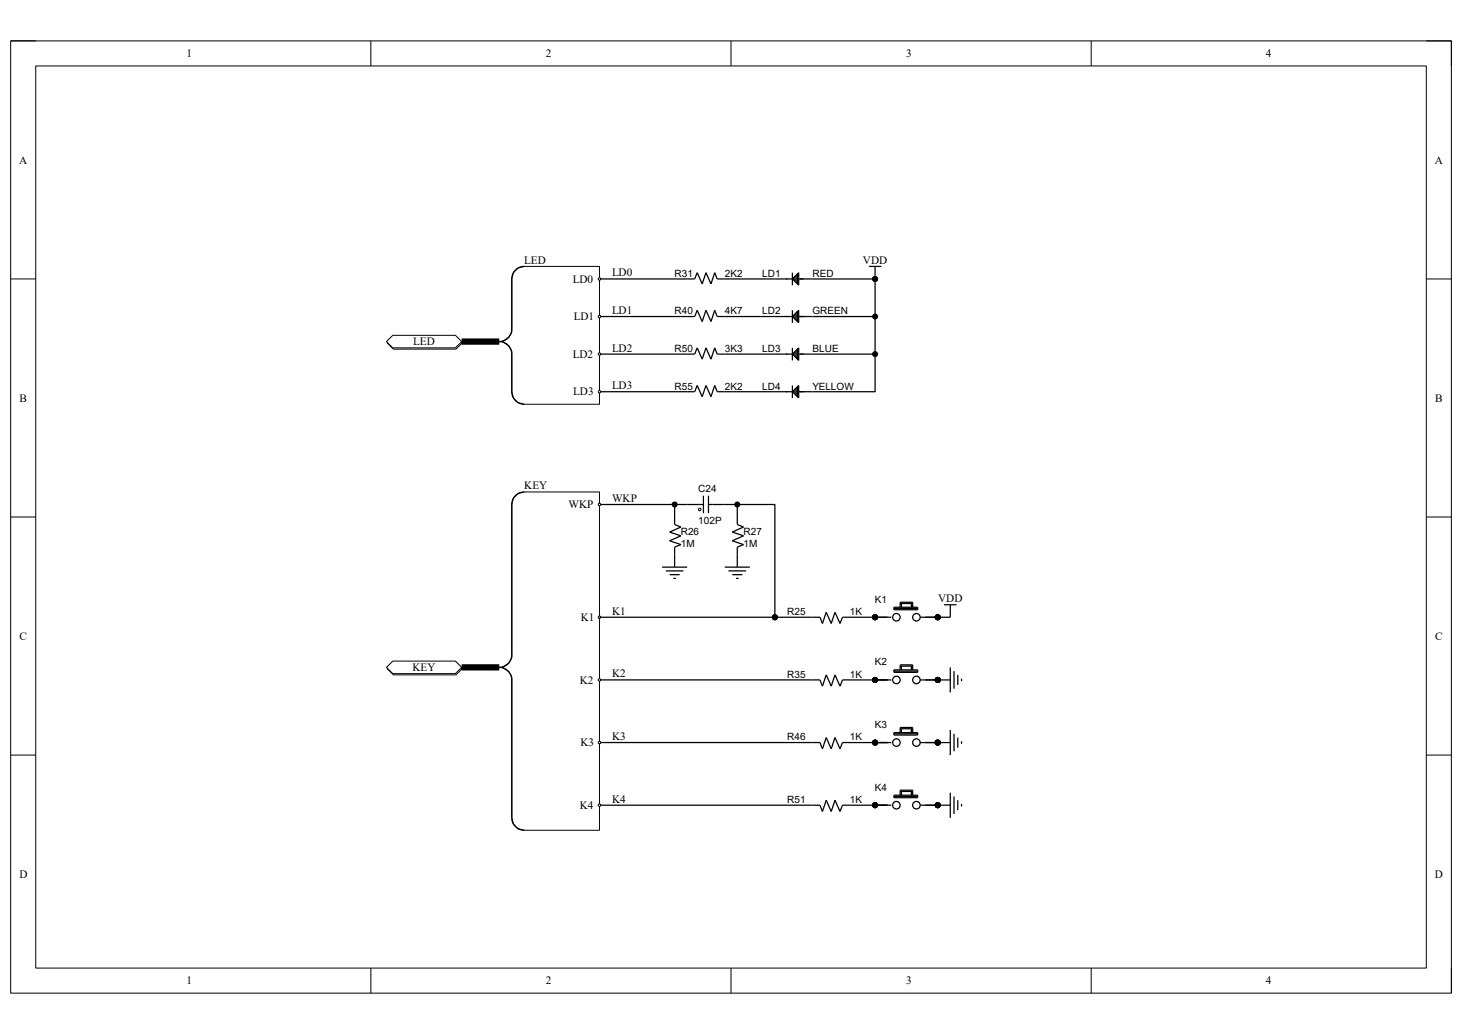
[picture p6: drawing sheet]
<svg xmlns="http://www.w3.org/2000/svg" width="297mm" height="210mm" viewBox="0 0 297 210" stroke-linecap="round" stroke-linejoin="round" font-family="sans-serif">
<path d="M2.2 8.3h292.7v193.4h-292.7z" fill="none" stroke="#000" stroke-width=".2"/>
<path d="M7.3 13.4h282.5v183.2h-282.5z" fill-rule="evenodd" fill="#fff"/>
<g fill="none" stroke="#000" stroke-width=".2">
<path d="M2.2 8.3h5.1M7.3 13.4h282.5v183.2h-282.5zM75.3 8.3v5.1M148.5 8.3v5.1M221.7 8.3v5.1M289.8 8.3h5.1v5.1M2.2 56.7h5.1M289.8 56.7h5.1M2.2 105h5.1M289.8 105h5.1M2.2 153.4h5.1M289.8 153.4h5.1"/>
<path d="M75.3 196.6v5.1M148.5 196.6v5.1M221.7 196.6v5.1M294.9 196.6v5.1"/>
<circle cx="177.8" cy="56.7" r=".51"/>
<circle cx="149.8" cy="102.5" r=".51"/>
<circle cx="177.8" cy="125.4" r=".51"/>
<circle cx="177.8" cy="138.1" r=".51"/>
<circle cx="190.5" cy="125.4" r=".51"/>
<circle cx="190.5" cy="138.1" r=".51"/>
<circle cx="177.8" cy="150.8" r=".51"/>
<circle cx="190.5" cy="150.8" r=".51"/>
<circle cx="177.8" cy="163.5" r=".51"/>
<circle cx="190.5" cy="163.5" r=".51"/>
</g>
<g fill="none" stroke="#000" stroke-width=".25">
<path d="M121.8 56.7h19.3l.5-1.3 1.1 2.3 .7-2.3 1 2.3 .8-2.3 .5 1.3h1.5M157.4 56.7h3.6M161 56.7l1.3-1.3v2.5zM161 55.4v2.5M161.2 56.4v.5M161.5 56.1v1.1M161.7 55.9v1.5M162 55.6v2.1M162.3 56.7h2.8M176.5 54.1h2.5M177.8 54.1v2.6M121.8 71.9h19.3l.5-1.2 1.1 2.2 .7-2.2 1 2.2 .8-2.2 .5 1.2h1.5"/>
<path d="M121.8 79.6h19.3l.5-1.3 1.1 2.3 .7-2.3 1 2.3 .8-2.3 .5 1.3h1.5M121.8 64.3h19.3l.5-1.3 1.1 2.3 .7-2.3 1 2.3 .8-2.3 .5 1.3h1.5M157.4 71.9h3.6M157.4 79.6h3.6M157.4 64.3h3.6M161 64.3l1.3-1.3v2.6zM161 71.9l1.3-1.2v2.5zM161 79.6l1.3-1.3v2.5zM161 63v2.6M161 70.7v2.5M161 78.3v2.5M161.2 64v.5"/>
<path d="M161.2 71.7v.5M161.2 79.3v.5M161.5 63.8v1M161.5 71.4v1M161.5 79.1v1M161.7 63.5v1.6M161.7 71.2v1.5M161.7 78.8v1.5M162 63.3v2M162 70.9v2M162 78.5v2.1M162.3 71.9h2.8"/>
<path d="M162.3 79.6h2.8M162.3 64.3h2.8M147.2 115.2h5.1M148 116h3.6M148.8 116.7h2M149.5 117.5h.5M149.8 102.5v4l1.3 .5-2.3 1.1 2.3 .7-2.3 1 2.3 .8-1.3 .5v4.1M121.8 138.1h44.8l.5 1.3 .8-2.3 1 2.3 .7-2.3 1.1 2.3 .5-1.3h9.9M165.1 125.4h1.5l.5 1.2 .8-2.2 1 2.2 .7-2.2 1.1 2.2 .5-1.2h9.9M181.6 123.3h4.8v.5h-4.8zM181.6 136.1h4.8v.5h-4.8zM181.6 136.3h4.8"/>
<path d="M181.6 123.6h4.8M182.9 123.3v-1h2.5v1M182.9 136.1v-1.1h2.5v1.1M182.9 135.3h2.5M182.9 122.6h2.5M183.1 122.6v.7M183.1 135.3v.8M185.2 122.6v.7M185.2 135.3v.8M186.9 125.4h3.6M186.9 138.1h6.2M191.8 122.8h2.5"/>
<path d="M193.1 122.8v2.6M193.1 135.6v5M193.8 136.3v3.6M194.6 137.1v2M195.3 137.8v.6M121.8 150.8h44.8l.5 1.3 .8-2.3 1 2.3 .7-2.3 1.1 2.3 .5-1.3h9.9M181.6 148.8h4.8v.5h-4.8zM181.6 149h4.8M182.9 148.8v-1h2.5v1M182.9 148h2.5M183.1 148v.8M185.2 148v.8"/>
<path d="M186.9 150.8h3.6M121.8 163.5h44.8l.5 1.3 .8-2.3 1 2.3 .7-2.3 1.1 2.3 .5-1.3h9.9M181.6 161.5h4.8v.5h-4.8zM181.6 161.8h4.8M182.9 161.5v-1h2.5v1M182.9 160.8h2.5M183.1 160.8v.7M185.2 160.8v.7M186.9 163.5h3.6"/>
<circle cx="182.1" cy="138.1" r=".76"/>
<circle cx="182.1" cy="125.4" r=".76"/>
<circle cx="186.2" cy="138.1" r=".76"/>
<circle cx="186.2" cy="125.4" r=".76"/>
<circle cx="182.1" cy="150.8" r=".76"/>
<circle cx="186.2" cy="150.8" r=".76"/>
<circle cx="182.1" cy="163.5" r=".76"/>
<circle cx="186.2" cy="163.5" r=".76"/>
</g>
<g fill="#000">
<circle cx="177.8" cy="56.7" r=".51"/>
<circle cx="149.8" cy="102.5" r=".51"/>
<circle cx="177.8" cy="125.4" r=".51"/>
<circle cx="177.8" cy="138.1" r=".51"/>
<circle cx="190.5" cy="125.4" r=".51"/>
<circle cx="190.5" cy="138.1" r=".51"/>
<circle cx="177.8" cy="150.8" r=".51"/>
<circle cx="190.5" cy="150.8" r=".51"/>
<circle cx="177.8" cy="163.5" r=".51"/>
<circle cx="190.5" cy="163.5" r=".51"/>
</g>
<path d="M79.9 134.5h12.7l1.3 1.3-1.3 1.3h-12.7l-1.2-1.3z" fill-rule="evenodd" fill="#fff"/>
<path d="M79.9 134.5h12.7l1.3 1.3-1.3 1.3h-12.7l-1.2-1.3z" fill="none" stroke="#000" stroke-width=".2"/>
<path d="M79.8 134.3h12.7l1.3 1.3-1.3 1.2h-12.7l-1.3-1.2z" fill-rule="evenodd" fill="#fff"/>
<path d="M79.8 134.3h12.7l1.3 1.3-1.3 1.2h-12.7l-1.3-1.2z" fill="none" stroke="#000" stroke-width=".2"/>
<path d="M78.7 69.6l1.2-1.2h12.7l1.3 1.2-1.3 1.3h-12.7z" fill-rule="evenodd" fill="#fff"/>
<path d="M78.7 69.6l1.2-1.2h12.7l1.3 1.2-1.3 1.3h-12.7z" fill="none" stroke="#000" stroke-width=".2"/>
<path d="M78.5 69.4l1.3-1.3h12.7l1.3 1.3-1.3 1.3h-12.7z" fill-rule="evenodd" fill="#fff"/>
<g fill="none" stroke="#000" stroke-width=".2">
<path d="M78.5 69.4l1.3-1.3h12.7l1.3 1.3-1.3 1.3h-12.7z"/>
<circle cx="190.5" cy="125.4" r=".51"/>
<circle cx="190.5" cy="150.8" r=".51"/>
<circle cx="190.5" cy="163.5" r=".51"/>
</g>
<g fill="none" stroke="#000" stroke-width=".25">
<path d="M139.6 102.5h3.3M142.9 100.7v3.5M143.9 102.5h3.3M143.9 100.7v3.5M190.5 125.4h2.6M190.5 150.8h2.6M193.1 148.3v5.1M193.8 149v3.6M194.6 149.8v2M195.3 150.6v.5M190.5 163.5h2.6M193.1 161v5.1"/>
<path d="M193.8 161.8v3.5M194.6 162.5v2.1M195.3 163.3v.5"/>
</g>
<g fill="#000">
<circle cx="190.5" cy="125.4" r=".51"/>
<circle cx="190.5" cy="150.8" r=".51"/>
<circle cx="190.5" cy="163.5" r=".51"/>
</g>
<circle cx="142.1" cy="103.5" r=".25" fill="#fff"/>
<g fill="none" stroke="#000" stroke-width=".2">
<circle cx="137.1" cy="102.5" r=".51"/>
<circle cx="142.1" cy="103.5" r=".25"/>
</g>
<path d="M147.2 56.7h10.2M147.2 79.6h10.2M147.2 71.9h10.2M147.2 64.3h10.2M121.8 102.5h17.8M134.5 115.2h5.1M135.3 116h3.5M136 116.7h2.1M136.8 117.5h.5M137.1 102.5v4l1.2 .5-2.3 1.1 2.3 .7-2.3 1 2.3 .8-1.2 .5v4.1" fill="none" stroke="#000" stroke-width=".25"/>
<circle cx="137.1" cy="102.5" r=".51" fill="#000"/>
<path d="M105.2 54.4l1.3-.3h15.3v28h-15.3l-1.3-.3-.9-1-.3-1.2v-8.3l-.7-1.1-1.2-.8 1.2-.9 .7-1v-10.8l.3-1.3z" fill-rule="evenodd" fill="#fff"/>
<path d="M105.2 54.4l1.3-.3h15.3v28h-15.3l-1.3-.3-.9-1-.3-1.2v-8.3l-.7-1.1-1.2-.8 1.2-.9 .7-1v-10.8l.3-1.3z" fill="none" stroke="#000" stroke-width=".2"/>
<path d="M106.5 54.1a2.54 2.54 0 0 0-2.5 2.6v10.1a2.54 2.54 0 0 1-2.6 2.6 2.55 2.55 0 0 1 2.6 2.5v7.7a2.54 2.54 0 0 0 2.5 2.5" fill="none" stroke="#000" stroke-width=".25"/>
<circle cx="121.8" cy="56.7" r=".25" fill="#fff"/>
<circle cx="121.8" cy="56.7" r=".25" fill="none" stroke="#000" stroke-width=".2"/>
<circle cx="121.8" cy="64.3" r=".25" fill="#fff"/>
<circle cx="121.8" cy="64.3" r=".25" fill="none" stroke="#000" stroke-width=".2"/>
<circle cx="121.8" cy="71.9" r=".25" fill="#fff"/>
<circle cx="121.8" cy="71.9" r=".25" fill="none" stroke="#000" stroke-width=".2"/>
<circle cx="121.8" cy="79.6" r=".25" fill="#fff"/>
<circle cx="121.8" cy="79.6" r=".25" fill="none" stroke="#000" stroke-width=".2"/>
<path d="M93.8 69.4h7.6" fill="none" stroke="#000" stroke-width="1.3" stroke-linecap="butt"/>
<path d="M94.3 68.9l1 .9M96.8 68.9l1.1 .9M99.4 68.9l1 .9" fill="none" stroke="#000" stroke-width=".38"/>
<path d="M93.8 69.4h7.6" fill="none" stroke="#000" stroke-width=".25"/>
<path d="M105.2 100.2l1.3-.3h15.3v68.7h-15.3l-1.3-.3-.9-.9-.3-1.3v-28.6l-.7-1.1-1.2-.8 1.2-.9 .7-1.1v-31.1l.3-1.3z" fill-rule="evenodd" fill="#fff"/>
<path d="M105.2 100.2l1.3-.3h15.3v68.7h-15.3l-1.3-.3-.9-.9-.3-1.3v-28.6l-.7-1.1-1.2-.8 1.2-.9 .7-1.1v-31.1l.3-1.3z" fill="none" stroke="#000" stroke-width=".2"/>
<path d="M106.5 99.9a2.54 2.54 0 0 0-2.5 2.6v30.5a2.55 2.55 0 0 1-2.6 2.6 2.54 2.54 0 0 1 2.6 2.5v28a2.54 2.54 0 0 0 2.5 2.5" fill="none" stroke="#000" stroke-width=".25"/>
<circle cx="121.8" cy="102.5" r=".25" fill="#fff"/>
<circle cx="121.8" cy="102.5" r=".25" fill="none" stroke="#000" stroke-width=".2"/>
<circle cx="121.8" cy="125.4" r=".25" fill="#fff"/>
<circle cx="121.8" cy="125.4" r=".25" fill="none" stroke="#000" stroke-width=".2"/>
<circle cx="121.8" cy="138.1" r=".25" fill="#fff"/>
<circle cx="121.8" cy="138.1" r=".25" fill="none" stroke="#000" stroke-width=".2"/>
<circle cx="121.8" cy="150.8" r=".25" fill="#fff"/>
<circle cx="121.8" cy="150.8" r=".25" fill="none" stroke="#000" stroke-width=".2"/>
<circle cx="121.8" cy="163.5" r=".25" fill="#fff"/>
<g fill="none" stroke="#000" stroke-width=".2">
<circle cx="177.8" cy="56.7" r=".51"/>
<circle cx="177.8" cy="64.3" r=".51"/>
<circle cx="177.8" cy="71.9" r=".51"/>
<circle cx="157.4" cy="125.4" r=".51"/>
<circle cx="121.8" cy="163.5" r=".25"/>
</g>
<path d="M93.8 135.6h7.6" fill="none" stroke="#000" stroke-width="1.3" stroke-linecap="butt"/>
<path d="M94.3 135.1l1 .9M96.8 135.1l1.1 .9M99.4 135.1l1 .9" fill="none" stroke="#000" stroke-width=".38"/>
<path d="M165.1 56.7h12.7v22.9h-12.7M165.1 71.9h12.7M165.1 64.3h12.7M147.2 102.5h10.2v22.9M93.8 135.6h7.6M121.8 125.4h43.3" fill="none" stroke="#000" stroke-width=".25"/>
<g fill="#000">
<circle cx="177.8" cy="56.7" r=".51"/>
<circle cx="177.8" cy="64.3" r=".51"/>
<circle cx="177.8" cy="71.9" r=".51"/>
<circle cx="157.4" cy="125.4" r=".51"/>
</g>
<g font-size="2.3">
<text x="37.9" y="11.6">1</text>
<text x="110.9" y="11.6">2</text>
<text x="184.1" y="11.6">3</text>
<text x="257.2" y="11.6">4</text>
<text x="3.9" y="33.2">A</text>
<text x="291.5" y="33.2">A</text>
<text x="106.5" y="53.6">LED</text>
<text x="175.3" y="53.6">VDD</text>
<text x="116.4" y="57.4">LD0</text>
<text x="124.3" y="56.1">LD0</text>
<text x="116.6" y="65.1">LD1</text>
<text x="124.3" y="63.8">LD1</text>
<text x="83.9" y="70.1">LED</text>
<text x="124.3" y="71.4">LD2</text>
<text x="116.4" y="72.7">LD2</text>
<text x="4" y="81.6">B</text>
<text x="116.5" y="80.3">LD3</text>
<text x="124.3" y="79">LD3</text>
<text x="291.6" y="81.6">B</text>
<text x="106.5" y="99.4">KEY</text>
<text x="124.3" y="101.9">WKP</text>
<text x="115.5" y="103.2">WKP</text>
<text x="124.3" y="124.8">K1</text>
<text x="190.6" y="122.3">VDD</text>
<text x="4" y="130">C</text>
<text x="118" y="126.2">K1</text>
<text x="291.5" y="130">C</text>
<text x="83.8" y="136.3">KEY</text>
<text x="124.3" y="137.6">K2</text>
<text x="117.8" y="138.9">K2</text>
<text x="117.9" y="151.6">K3</text>
<text x="124.3" y="150.3">K3</text>
<text x="117.8" y="164.3">K4</text>
<text x="124.3" y="163">K4</text>
<text x="3.9" y="178.3">D</text>
<text x="291.5" y="178.3">D</text>
<text x="37.9" y="199.9">1</text>
<text x="110.9" y="199.9">2</text>
<text x="184.1" y="199.9">3</text>
<text x="257.2" y="199.9">4</text>
</g>
<g font-size="2">
<text x="137" y="56.2">R31</text>
<text x="147.2" y="56.2">2K2</text>
<text x="154.9" y="56.2">LD1</text>
<text x="165" y="56.2">RED</text>
<text x="137" y="63.8">R40</text>
<text x="147.2" y="63.8">4K7</text>
<text x="154.9" y="63.8">LD2</text>
<text x="165" y="63.8">GREEN</text>
<text x="137" y="71.5">R50</text>
<text x="147.2" y="71.5">3K3</text>
<text x="154.9" y="71.5">LD3</text>
<text x="165" y="71.5">BLUE</text>
<text x="137" y="79.1">R55</text>
<text x="147.2" y="79.1">2K2</text>
<text x="154.9" y="79.1">LD4</text>
<text x="165" y="79.1">YELLOW</text>
<text x="141.9" y="100">C24</text>
<text x="141.9" y="106.3">102P</text>
<text x="138.3" y="108.6">R26</text>
<text x="138.3" y="111.2">1M</text>
<text x="151" y="108.6">R27</text>
<text x="151" y="111.2">1M</text>
<text x="159.9" y="124.9">R25</text>
<text x="172.7" y="124.9">1K</text>
<text x="177.8" y="122.4">K1</text>
<text x="159.9" y="137.7">R35</text>
<text x="172.7" y="137.7">1K</text>
<text x="177.8" y="135.1">K2</text>
<text x="177.8" y="147.8">K3</text>
<text x="159.9" y="150.4">R46</text>
<text x="172.7" y="150.4">1K</text>
<text x="177.8" y="160.6">K4</text>
<text x="159.9" y="163.1">R51</text>
<text x="172.7" y="163.1">1K</text>
</g>
</svg>
